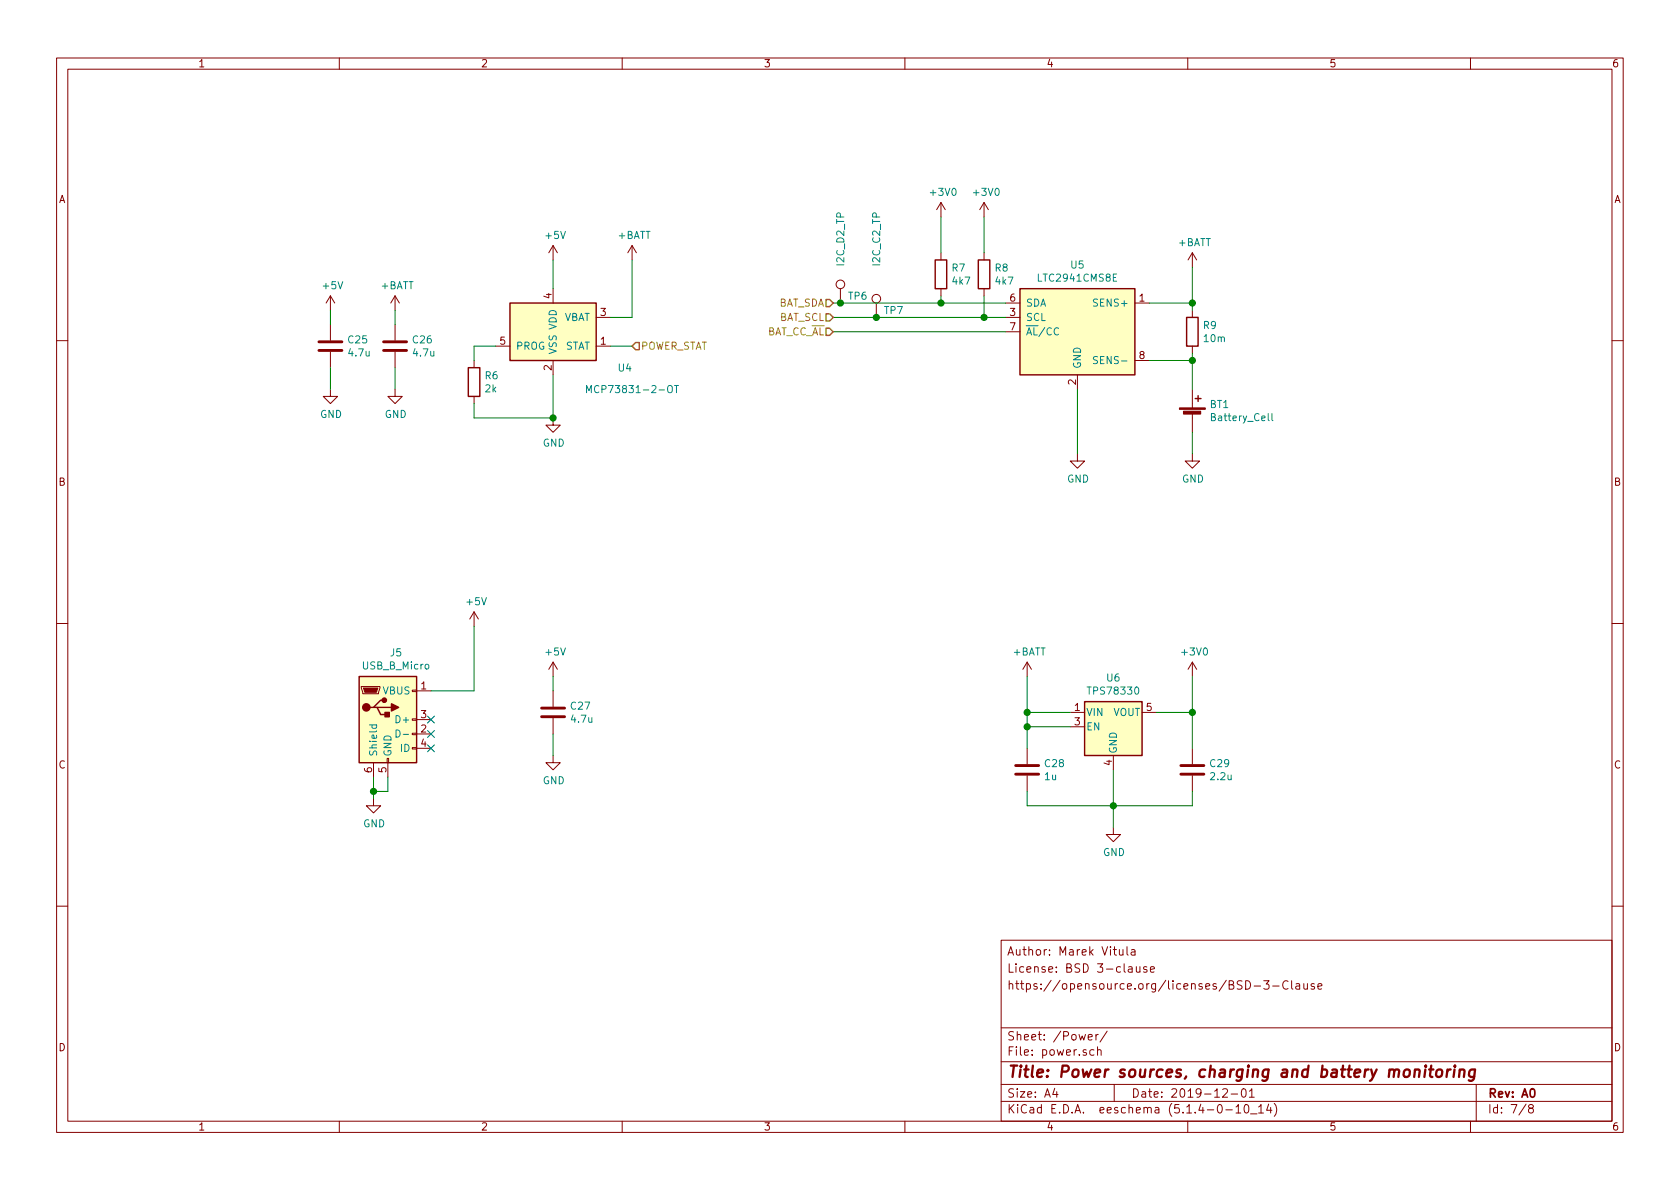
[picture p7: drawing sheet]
EESchema Schematic File Version 4
LIBS:smartlock-cache
EELAYER 30 0
EELAYER END
$Descr A4 11693 8268
encoding utf-8
Sheet 7 8
Title "Power sources, charging and battery monitoring"
Date "2019-12-01"
Rev "A0"
Comp ""
Comment1 ""
Comment2 "https://opensource.org/licenses/BSD-3-Clause"
Comment3 "License: BSD 3-clause"
Comment4 "Author: Marek Vitula"
$EndDescr
$Comp
L Battery_Management:MCP73831-2-OT U4
U 1 1
P 3850 2300
F 0 "U4" H 4350 2050 50  0000 C CNN
F 1 "MCP73831-2-OT" H 4400 1900 50  0000 C CNN
F 2 "Package_TO_SOT_SMD:SOT-23-5" H 3900 2050 50  0001 L CIN
F 3 "http://ww1.microchip.com/downloads/en/DeviceDoc/20001984g.pdf" H 3700 2250 50  0001 C CNN
F 4 "MCP73831T-3ACI/OT" H 3850 2300 50  0001 C CNN "manf#"
	1    3850 2300
	1    0    0    -1  
$EndComp
$Comp
L Device:Battery_Cell BT1
U 1 1
P 8300 2900
F 0 "BT1" H 8418 2996 50  0000 L CNN
F 1 "Battery_Cell" H 8418 2905 50  0000 L CNN
F 2 "Battery:BatteryHolder_MPD_BH-18650-PC2" V 8300 2960 50  0001 C CNN
F 3 "~" V 8300 2960 50  0001 C CNN
F 4 "1043" H 8300 2900 50  0001 C CNN "manf#"
	1    8300 2900
	1    0    0    -1  
$EndComp
$Comp
L power:+BATT #PWR051
U 1 1
P 8300 1850
F 0 "#PWR051" H 8300 1700 50  0001 C CNN
F 1 "+BATT" H 8315 2023 50  0000 C CNN
F 2 "" H 8300 1850 50  0001 C CNN
F 3 "" H 8300 1850 50  0001 C CNN
	1    8300 1850
	1    0    0    -1  
$EndComp
$Comp
L power:GND #PWR052
U 1 1
P 8300 3150
F 0 "#PWR052" H 8300 2900 50  0001 C CNN
F 1 "GND" H 8305 2977 50  0000 C CNN
F 2 "" H 8300 3150 50  0001 C CNN
F 3 "" H 8300 3150 50  0001 C CNN
	1    8300 3150
	1    0    0    -1  
$EndComp
Wire Wire Line
	8300 3000 8300 3150
$Comp
L power:+BATT #PWR045
U 1 1
P 4400 1800
F 0 "#PWR045" H 4400 1650 50  0001 C CNN
F 1 "+BATT" H 4415 1973 50  0000 C CNN
F 2 "" H 4400 1800 50  0001 C CNN
F 3 "" H 4400 1800 50  0001 C CNN
	1    4400 1800
	1    0    0    -1  
$EndComp
Wire Wire Line
	4400 2200 4250 2200
$Comp
L power:GND #PWR042
U 1 1
P 3850 2900
F 0 "#PWR042" H 3850 2650 50  0001 C CNN
F 1 "GND" H 3855 2727 50  0000 C CNN
F 2 "" H 3850 2900 50  0001 C CNN
F 3 "" H 3850 2900 50  0001 C CNN
	1    3850 2900
	1    0    0    -1  
$EndComp
$Comp
L power:+5V #PWR043
U 1 1
P 3850 4700
F 0 "#PWR043" H 3850 4550 50  0001 C CNN
F 1 "+5V" H 3865 4873 50  0000 C CNN
F 2 "" H 3850 4700 50  0001 C CNN
F 3 "" H 3850 4700 50  0001 C CNN
	1    3850 4700
	1    0    0    -1  
$EndComp
$Comp
L Device:C C27
U 1 1
P 3850 4950
F 0 "C27" H 3965 4996 50  0000 L CNN
F 1 "4.7u" H 3965 4905 50  0000 L CNN
F 2 "Capacitor_SMD:C_0805_2012Metric" H 3888 4800 50  0001 C CNN
F 3 "~" H 3850 4950 50  0001 C CNN
F 4 "C0805C475K8PACTU" H 3850 4950 50  0001 C CNN "manf#"
	1    3850 4950
	1    0    0    -1  
$EndComp
Wire Wire Line
	3850 4700 3850 4800
$Comp
L power:GND #PWR044
U 1 1
P 3850 5250
F 0 "#PWR044" H 3850 5000 50  0001 C CNN
F 1 "GND" H 3855 5077 50  0000 C CNN
F 2 "" H 3850 5250 50  0001 C CNN
F 3 "" H 3850 5250 50  0001 C CNN
	1    3850 5250
	1    0    0    -1  
$EndComp
Wire Wire Line
	3850 5250 3850 5100
$Comp
L power:+5V #PWR041
U 1 1
P 3850 1800
F 0 "#PWR041" H 3850 1650 50  0001 C CNN
F 1 "+5V" H 3865 1973 50  0000 C CNN
F 2 "" H 3850 1800 50  0001 C CNN
F 3 "" H 3850 1800 50  0001 C CNN
	1    3850 1800
	1    0    0    -1  
$EndComp
Wire Wire Line
	3850 2000 3850 1800
Wire Wire Line
	4400 1800 4400 2200
$Comp
L Device:R R6
U 1 1
P 3300 2650
F 0 "R6" H 3370 2696 50  0000 L CNN
F 1 "2k" H 3370 2605 50  0000 L CNN
F 2 "Resistor_SMD:R_0805_2012Metric" V 3230 2650 50  0001 C CNN
F 3 "~" H 3300 2650 50  0001 C CNN
F 4 "RT0805FRE072KL" H 3300 2650 50  0001 C CNN "manf#"
	1    3300 2650
	1    0    0    -1  
$EndComp
Wire Wire Line
	3450 2400 3300 2400
Wire Wire Line
	3300 2400 3300 2500
Wire Wire Line
	3850 2600 3850 2900
Wire Wire Line
	3300 2800 3300 2900
Wire Wire Line
	3300 2900 3850 2900
Connection ~ 3850 2900
Text HLabel 4400 2400 2    50   Input ~ 0
POWER_STAT
Wire Wire Line
	4400 2400 4250 2400
$Comp
L Connector:USB_B_Micro J5
U 1 1
P 2700 5000
F 0 "J5" H 2757 5467 50  0000 C CNN
F 1 "USB_B_Micro" H 2757 5376 50  0000 C CNN
F 2 "Connector_USB:USB_Micro-B_Molex_47346-0001" H 2850 4950 50  0001 C CNN
F 3 "~" H 2850 4950 50  0001 C CNN
F 4 "47346-0001" H 2700 5000 50  0001 C CNN "manf#"
	1    2700 5000
	1    0    0    -1  
$EndComp
$Comp
L power:+5V #PWR040
U 1 1
P 3300 4350
F 0 "#PWR040" H 3300 4200 50  0001 C CNN
F 1 "+5V" H 3315 4523 50  0000 C CNN
F 2 "" H 3300 4350 50  0001 C CNN
F 3 "" H 3300 4350 50  0001 C CNN
	1    3300 4350
	1    0    0    -1  
$EndComp
Wire Wire Line
	3000 4800 3300 4800
Wire Wire Line
	3300 4800 3300 4350
$Comp
L power:GND #PWR037
U 1 1
P 2600 5550
F 0 "#PWR037" H 2600 5300 50  0001 C CNN
F 1 "GND" H 2605 5377 50  0000 C CNN
F 2 "" H 2600 5550 50  0001 C CNN
F 3 "" H 2600 5550 50  0001 C CNN
	1    2600 5550
	1    0    0    -1  
$EndComp
Wire Wire Line
	2600 5400 2600 5500
Wire Wire Line
	2600 5500 2700 5500
Wire Wire Line
	2700 5500 2700 5400
Wire Wire Line
	2600 5550 2600 5500
Connection ~ 2600 5500
$Comp
L smartlock-rescue:LTC2941CMS8E-KLIB_Battery U5
U 1 1
P 7500 2300
F 0 "U5" H 7500 2767 50  0000 C CNN
F 1 "LTC2941CMS8E" H 7500 2676 50  0000 C CNN
F 2 "Package_SO:MSOP-8-1EP_3x3mm_P0.65mm_EP1.68x1.88mm" H 8800 1900 50  0001 C CNN
F 3 "http://cds.linear.com/docs/en/datasheet/2941fb.pdf" H 7500 2300 50  0001 C CNN
F 4 "LTC2941CMS8E#PBF" H 7500 2300 50  0001 C CNN "manf#"
	1    7500 2300
	1    0    0    -1  
$EndComp
$Comp
L power:GND #PWR049
U 1 1
P 7500 3150
F 0 "#PWR049" H 7500 2900 50  0001 C CNN
F 1 "GND" H 7505 2977 50  0000 C CNN
F 2 "" H 7500 3150 50  0001 C CNN
F 3 "" H 7500 3150 50  0001 C CNN
	1    7500 3150
	1    0    0    -1  
$EndComp
Wire Wire Line
	7500 3150 7500 2700
Text HLabel 5800 2100 0    50   Input ~ 0
BAT_SDA
Text HLabel 5800 2200 0    50   Input ~ 0
BAT_SCL
Wire Wire Line
	8300 2500 8000 2500
Wire Wire Line
	8300 2500 8300 2700
Wire Wire Line
	8300 1850 8300 2100
Wire Wire Line
	8300 2100 8000 2100
$Comp
L Device:R R9
U 1 1
P 8300 2300
F 0 "R9" H 8370 2346 50  0000 L CNN
F 1 "10m" H 8370 2255 50  0000 L CNN
F 2 "Resistor_SMD:R_0805_2012Metric" V 8230 2300 50  0001 C CNN
F 3 "~" H 8300 2300 50  0001 C CNN
F 4 "CFN0805-FX-R010ELF" H 8300 2300 50  0001 C CNN "manf#"
	1    8300 2300
	1    0    0    -1  
$EndComp
Wire Wire Line
	8300 2450 8300 2500
Connection ~ 8300 2500
Wire Wire Line
	8300 2150 8300 2100
Connection ~ 8300 2100
Text HLabel 5800 2300 0    50   Input ~ 0
BAT_CC_~AL
NoConn ~ 3000 5200
$Comp
L Diplomka_lib:TPS78330 U6
U 1 1
P 7750 5050
F 0 "U6" H 7750 5392 50  0000 C CNN
F 1 "TPS78330" H 7750 5301 50  0000 C CNN
F 2 "Package_TO_SOT_SMD:SOT-23-5" H 7750 5375 50  0001 C CIN
F 3 "http://www.ti.com/lit/ds/symlink/tps783.pdf" H 7750 5050 50  0001 C CNN
F 4 "C0805C475K8PACTU" H 7750 5050 50  0001 C CNN "manf#"
	1    7750 5050
	1    0    0    -1  
$EndComp
$Comp
L Device:C C29
U 1 1
P 8300 5350
F 0 "C29" H 8415 5396 50  0000 L CNN
F 1 "2.2u" H 8415 5305 50  0000 L CNN
F 2 "Capacitor_SMD:C_0805_2012Metric" H 8338 5200 50  0001 C CNN
F 3 "~" H 8300 5350 50  0001 C CNN
F 4 "C0805C225K8RACTU" H 8300 5350 50  0001 C CNN "manf#"
	1    8300 5350
	1    0    0    -1  
$EndComp
$Comp
L power:GND #PWR050
U 1 1
P 7750 5750
F 0 "#PWR050" H 7750 5500 50  0001 C CNN
F 1 "GND" H 7755 5577 50  0000 C CNN
F 2 "" H 7750 5750 50  0001 C CNN
F 3 "" H 7750 5750 50  0001 C CNN
	1    7750 5750
	1    0    0    -1  
$EndComp
Wire Wire Line
	8300 4950 8050 4950
$Comp
L Device:C C28
U 1 1
P 7150 5350
F 0 "C28" H 7265 5396 50  0000 L CNN
F 1 "1u" H 7265 5305 50  0000 L CNN
F 2 "Capacitor_SMD:C_0805_2012Metric" H 7188 5200 50  0001 C CNN
F 3 "~" H 7150 5350 50  0001 C CNN
F 4 "C0805C105K8RACTU" H 7150 5350 50  0001 C CNN "manf#"
	1    7150 5350
	1    0    0    -1  
$EndComp
$Comp
L power:+BATT #PWR048
U 1 1
P 7150 4700
F 0 "#PWR048" H 7150 4550 50  0001 C CNN
F 1 "+BATT" H 7165 4873 50  0000 C CNN
F 2 "" H 7150 4700 50  0001 C CNN
F 3 "" H 7150 4700 50  0001 C CNN
	1    7150 4700
	1    0    0    -1  
$EndComp
Wire Wire Line
	8300 4950 8300 5200
Wire Wire Line
	7150 4700 7150 4950
Wire Wire Line
	7450 4950 7150 4950
Connection ~ 7150 4950
Wire Wire Line
	7150 4950 7150 5050
Wire Wire Line
	7450 5050 7150 5050
Connection ~ 7150 5050
Wire Wire Line
	7150 5050 7150 5200
$Comp
L power:+3V0 #PWR053
U 1 1
P 8300 4700
F 0 "#PWR053" H 8300 4550 50  0001 C CNN
F 1 "+3V0" H 8315 4873 50  0000 C CNN
F 2 "" H 8300 4700 50  0001 C CNN
F 3 "" H 8300 4700 50  0001 C CNN
	1    8300 4700
	1    0    0    -1  
$EndComp
Wire Wire Line
	8300 4950 8300 4700
Connection ~ 8300 4950
Wire Wire Line
	7750 5350 7750 5600
Wire Wire Line
	7150 5500 7150 5600
Wire Wire Line
	7150 5600 7750 5600
Connection ~ 7750 5600
Wire Wire Line
	7750 5600 7750 5750
Wire Wire Line
	8300 5500 8300 5600
Wire Wire Line
	8300 5600 7750 5600
$Comp
L power:+5V #PWR035
U 1 1
P 2300 2150
F 0 "#PWR035" H 2300 2000 50  0001 C CNN
F 1 "+5V" H 2315 2323 50  0000 C CNN
F 2 "" H 2300 2150 50  0001 C CNN
F 3 "" H 2300 2150 50  0001 C CNN
	1    2300 2150
	1    0    0    -1  
$EndComp
$Comp
L Device:C C25
U 1 1
P 2300 2400
F 0 "C25" H 2415 2446 50  0000 L CNN
F 1 "4.7u" H 2415 2355 50  0000 L CNN
F 2 "Capacitor_SMD:C_0805_2012Metric" H 2338 2250 50  0001 C CNN
F 3 "~" H 2300 2400 50  0001 C CNN
F 4 "C0805C475K8PACTU" H 2300 2400 50  0001 C CNN "manf#"
	1    2300 2400
	1    0    0    -1  
$EndComp
Wire Wire Line
	2300 2150 2300 2250
$Comp
L power:GND #PWR036
U 1 1
P 2300 2700
F 0 "#PWR036" H 2300 2450 50  0001 C CNN
F 1 "GND" H 2305 2527 50  0000 C CNN
F 2 "" H 2300 2700 50  0001 C CNN
F 3 "" H 2300 2700 50  0001 C CNN
	1    2300 2700
	1    0    0    -1  
$EndComp
Wire Wire Line
	2300 2700 2300 2550
$Comp
L Device:C C26
U 1 1
P 2750 2400
F 0 "C26" H 2865 2446 50  0000 L CNN
F 1 "4.7u" H 2865 2355 50  0000 L CNN
F 2 "Capacitor_SMD:C_0805_2012Metric" H 2788 2250 50  0001 C CNN
F 3 "~" H 2750 2400 50  0001 C CNN
F 4 "C0805C475K8PACTU" H 2750 2400 50  0001 C CNN "manf#"
	1    2750 2400
	1    0    0    -1  
$EndComp
Wire Wire Line
	2750 2150 2750 2250
$Comp
L power:GND #PWR039
U 1 1
P 2750 2700
F 0 "#PWR039" H 2750 2450 50  0001 C CNN
F 1 "GND" H 2755 2527 50  0000 C CNN
F 2 "" H 2750 2700 50  0001 C CNN
F 3 "" H 2750 2700 50  0001 C CNN
	1    2750 2700
	1    0    0    -1  
$EndComp
Wire Wire Line
	2750 2700 2750 2550
$Comp
L power:+BATT #PWR038
U 1 1
P 2750 2150
F 0 "#PWR038" H 2750 2000 50  0001 C CNN
F 1 "+BATT" H 2765 2323 50  0000 C CNN
F 2 "" H 2750 2150 50  0001 C CNN
F 3 "" H 2750 2150 50  0001 C CNN
	1    2750 2150
	1    0    0    -1  
$EndComp
NoConn ~ 3000 5000
NoConn ~ 3000 5100
Wire Wire Line
	5800 2100 5850 2100
$Comp
L Connector:TestPoint TP6
U 1 1
P 5850 2100
F 0 "TP6" H 5900 2150 50  0000 L CNN
F 1 "I2C_D2_TP" V 5850 2350 50  0000 L CNN
F 2 "TestPoint:TestPoint_Loop_D2.50mm_Drill1.0mm_LowProfile" H 6050 2100 50  0001 C CNN
F 3 "~" H 6050 2100 50  0001 C CNN
F 4 "1" H 5850 2100 50  0001 C CNN "DNP"
	1    5850 2100
	1    0    0    -1  
$EndComp
Connection ~ 5850 2100
$Comp
L Connector:TestPoint TP7
U 1 1
P 6100 2200
F 0 "TP7" H 6150 2250 50  0000 L CNN
F 1 "I2C_C2_TP" V 6100 2550 50  0000 L CNN
F 2 "TestPoint:TestPoint_Loop_D2.50mm_Drill1.0mm_LowProfile" H 6300 2200 50  0001 C CNN
F 3 "~" H 6300 2200 50  0001 C CNN
F 4 "1" H 6100 2200 50  0001 C CNN "DNP"
	1    6100 2200
	1    0    0    -1  
$EndComp
Connection ~ 6100 2200
Wire Wire Line
	5800 2200 6100 2200
$Comp
L Device:R R8
U 1 1
P 6850 1900
F 0 "R8" H 6920 1946 50  0000 L CNN
F 1 "4k7" H 6920 1855 50  0000 L CNN
F 2 "Resistor_SMD:R_0805_2012Metric" V 6780 1900 50  0001 C CNN
F 3 "~" H 6850 1900 50  0001 C CNN
F 4 "RT0805FRE134K7L" H 6850 1900 50  0001 C CNN "manf#"
	1    6850 1900
	1    0    0    -1  
$EndComp
$Comp
L Device:R R7
U 1 1
P 6550 1900
F 0 "R7" H 6620 1946 50  0000 L CNN
F 1 "4k7" H 6620 1855 50  0000 L CNN
F 2 "Resistor_SMD:R_0805_2012Metric" V 6480 1900 50  0001 C CNN
F 3 "~" H 6550 1900 50  0001 C CNN
F 4 "RT0805FRE134K7L" H 6550 1900 50  0001 C CNN "manf#"
	1    6550 1900
	1    0    0    -1  
$EndComp
Wire Wire Line
	5850 2100 6550 2100
Wire Wire Line
	6550 2050 6550 2100
Wire Wire Line
	5800 2300 7000 2300
Wire Wire Line
	6100 2200 6850 2200
Connection ~ 6550 2100
Wire Wire Line
	6550 2100 7000 2100
Wire Wire Line
	6850 2050 6850 2200
Connection ~ 6850 2200
Wire Wire Line
	6850 2200 7000 2200
$Comp
L power:+3V0 #PWR046
U 1 1
P 6550 1500
F 0 "#PWR046" H 6550 1350 50  0001 C CNN
F 1 "+3V0" H 6565 1673 50  0000 C CNN
F 2 "" H 6550 1500 50  0001 C CNN
F 3 "" H 6550 1500 50  0001 C CNN
	1    6550 1500
	1    0    0    -1  
$EndComp
Wire Wire Line
	6550 1750 6550 1500
$Comp
L power:+3V0 #PWR047
U 1 1
P 6850 1500
F 0 "#PWR047" H 6850 1350 50  0001 C CNN
F 1 "+3V0" H 6865 1673 50  0000 C CNN
F 2 "" H 6850 1500 50  0001 C CNN
F 3 "" H 6850 1500 50  0001 C CNN
	1    6850 1500
	1    0    0    -1  
$EndComp
Wire Wire Line
	6850 1750 6850 1500
$EndSCHEMATC
